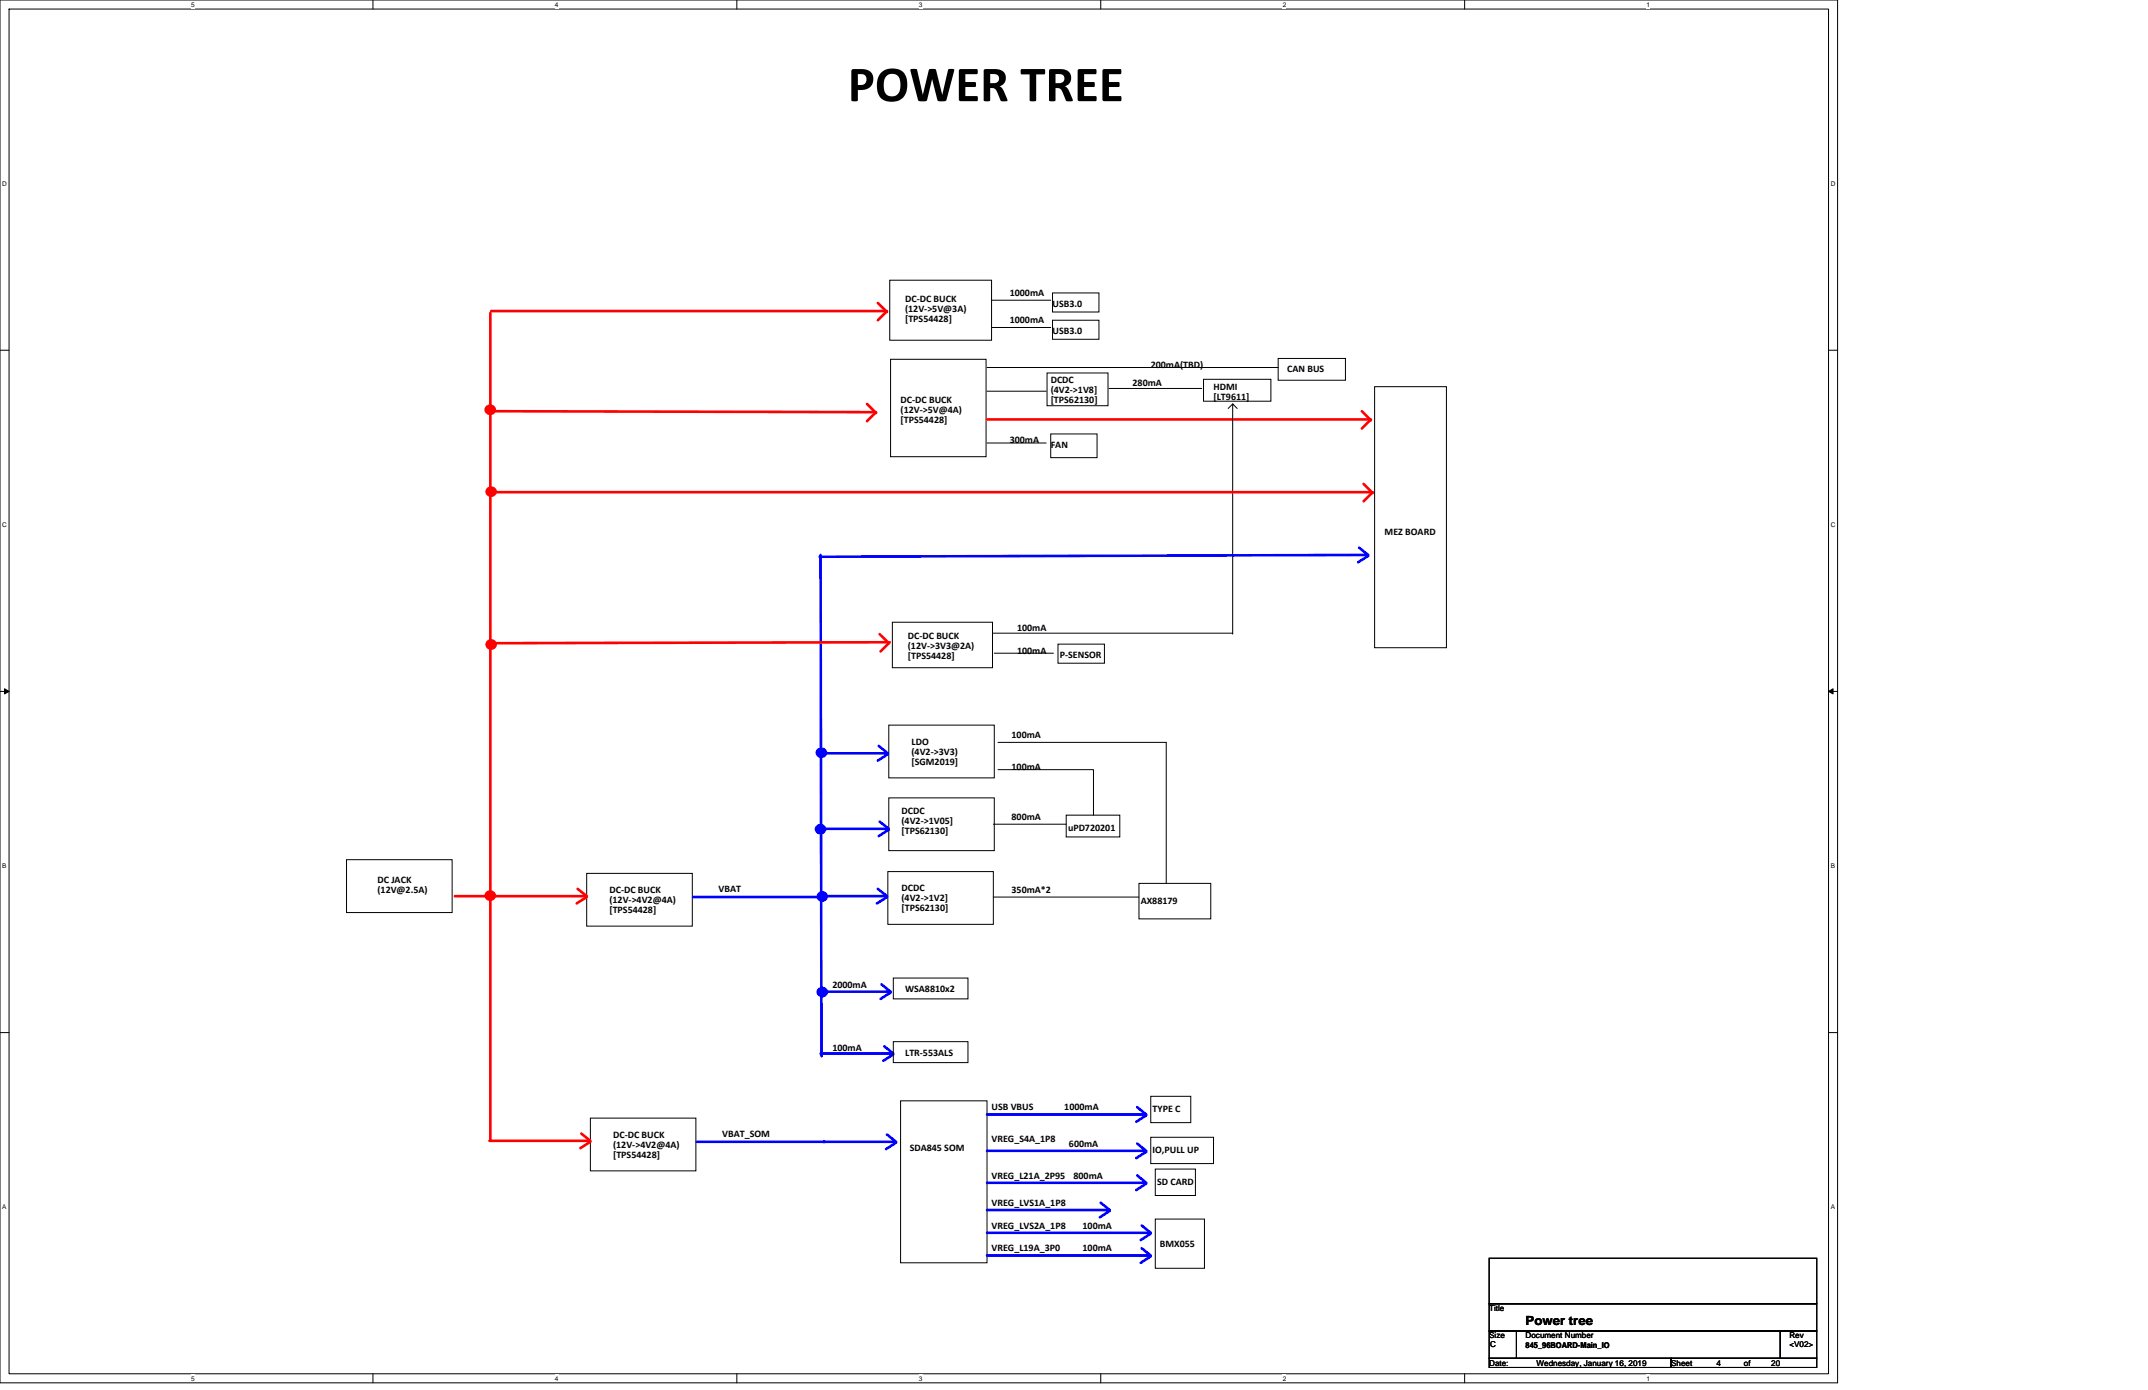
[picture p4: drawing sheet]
<svg xmlns="http://www.w3.org/2000/svg" width="432mm" height="279mm" viewBox="0 0 432 279" stroke-linecap="round" stroke-linejoin="round" font-family="sans-serif">
<path d="M0 0h369.4v278h-369.4zM1.8 1.8h365.8v274.3h-365.8z" fill="none" stroke="#000" stroke-width=".2"/>
<g fill="#fff">
<path d="M38.4 .2h.7v1.5h-.7z"/>
<path d="M38.4 276.3h.7v1.5h-.7z"/>
</g>
<path d="M75 0v1.8M75 276.1v1.9" fill="none" stroke="#000" stroke-width=".2"/>
<g fill="#fff">
<path d="M111.5 .2h.8v1.5h-.8z"/>
<path d="M111.5 276.3h.8v1.5h-.8z"/>
</g>
<path d="M148.1 0v1.8M148.1 276.1v1.9" fill="none" stroke="#000" stroke-width=".2"/>
<g fill="#fff">
<path d="M184.7 .2h.7v1.5h-.7z"/>
<path d="M184.7 276.3h.7v1.5h-.7z"/>
</g>
<path d="M221.3 0v1.8M221.3 276.1v1.9" fill="none" stroke="#000" stroke-width=".2"/>
<g fill="#fff">
<path d="M257.9 .2h.7v1.5h-.7z"/>
<path d="M257.9 276.3h.7v1.5h-.7z"/>
</g>
<path d="M294.4 0v1.8M294.4 276.1v1.9" fill="none" stroke="#000" stroke-width=".2"/>
<g fill="#fff">
<path d="M331 .2h.7v1.5h-.7z"/>
<path d="M331 276.3h.7v1.5h-.7z"/>
<path d="M.5 36.1h.9v1.5h-.9z"/>
<path d="M368 36.1h1v1.5h-1z"/>
<path d="M.5 104.7h.9v1.5h-.9z"/>
<path d="M368 104.7h1v1.5h-1z"/>
</g>
<path d="M0 70.4h1.8M367.6 70.4h1.8" fill="none" stroke="#000" stroke-width=".2"/>
<g fill="#fff">
<path d="M.5 173.3h.8v1.4h-.8z"/>
<path d="M368 173.3h.9v1.4h-.9z"/>
</g>
<path d="M0 139h1.8M367.6 139h1.8" fill="none" stroke="#000" stroke-width=".2"/>
<path d="M.9 138.5l.9 .5-.9 .5zM367.6 139l.9-.5v1z" fill="#000" stroke="#000" stroke-width=".2"/>
<g fill="#fff">
<path d="M.5 241.9h.8v1.4h-.8z"/>
<path d="M368 241.9h.9v1.4h-.9z"/>
</g>
<g fill="none" stroke="#000" stroke-width=".2">
<path d="M178.9 56.3h20.4v12.1h-20.4zM211.6 58.9h9.3v3.8h-9.3zM179 72.2h19.2v19.6h-19.2zM198.4 78.6h11.9M198.4 73.9h58.5M199.3 60.3h11.9M199.3 65.8h11.9M210.5 75h12.2v6.6h-12.2zM211.6 64.4h9.3v3.8h-9.3zM222.9 78.1h18.7M241.9 76.2h13.6v4.4h-13.6zM256.9 72.1h13.6v4.3h-13.6z"/>
<path d="M276.3 77.7h14.5v52.5h-14.5zM198.4 89h11.9M211.2 87.2h9.3v4.8h-9.3zM247.8 81.2l-.9 .9M248.7 82.1l-.9-.9v46.3M179.4 125.1h20.1v9.1h-20.1zM199.7 127.3h48.1M199.9 131.3h11.9M212.7 129.5h9.3v3.8h-9.3zM178.7 145.8h21.2v10.6h-21.2zM200.6 149.2h33.8v28.4M200.6 154.7h19.2v9.2"/>
<path d="M69.7 172.8h21.2v10.6h-21.2zM117.9 175.6h21.3v10.6h-21.3zM178.5 175.2h21.2v10.6h-21.2zM178.7 160.4h21.2v10.6h-21.2zM199.7 165.7h14.6M214.3 163.9h10.8v4.3h-10.8zM229 177.6h14.4v7.1h-14.4zM179.6 196.6h15v4.2h-15zM199.7 180.3h29.3M0 207.6h1.8M179.6 209.4h15v4.2h-15zM367.6 207.6h1.8"/>
<path d="M118.7 224.7h21.2v10.7h-21.2zM181 221.3h17.4v32.5h-17.4zM231.3 220.4h8.1v5.3h-8.1zM231.3 228.6h12.6v5.3h-12.6zM232.2 235h8.1v5.3h-8.1zM232.2 245h9.9v9.9h-9.9zM299.4 252.9h65.8v9.2h-65.8zM299.4 262.1h65.8v5.4h-65.8zM299.4 267.5h5.4v5.5h-5.4zM299.4 273h36.5v1.9h-36.5zM304.8 267.5h53.1v5.5h-53.1zM335.9 273h29.3v1.9h-29.3z"/>
<path d="M357.9 267.5h7.3v5.5h-7.3z"/>
</g>
<g fill="none" stroke="#00f" stroke-width=".53">
<path d="M165 111.5l.1 100.8M273.2 110.1l1.8 1.4M274.9 111.5l-110.1 .4M275 111.7l-2 1.3M165.1 151.4h13.2M176.7 149.9l1.8 1.5M178.5 151.6l-2 1.3M165.3 166.6h13.2M176.5 178.7l1.8 1.4M176.8 165.1l1.9 1.5M178.7 166.8l-2 1.3M139.3 180.3h25.8"/>
<path d="M165 180.1h13.1M165 199.3h13.9M177.2 197.9l1.8 1.4M178.3 180.3l-2 1.3M179 199.5l-2 1.3M165 211.8h14.4M177.8 210.3l1.8 1.5M179.6 211.9l-2 1.3M140.1 229.5h25.8M165.5 229.5h14.4M178.3 228l1.8 1.5M180.1 229.7l-2 1.3"/>
<path d="M198.4 237.7h31.8M198.4 231.3h31.8M198.4 224h31.8M228.6 236.3l1.8 1.4M228.6 229.9l1.8 1.4M228.6 222.5l1.8 1.5M230.4 237.9l-2 1.3M230.4 231.5l-2 1.3M230.4 224.2l-2 1.3M198.4 243.2h24.5M198.4 247.8h32.8M198.4 252.4h32.8"/>
<path d="M221.3 241.8l1.8 1.4M223.1 243.4l-2 1.3M229.5 246.3l1.8 1.5M229.5 250.9l1.8 1.5M231.3 248l-2 1.3M231.3 252.5l-2 1.3"/>
</g>
<g fill="#00f" stroke="#00f" stroke-width=".53">
<circle cx="165.3" cy="180.2" r=".87"/>
<circle cx="165.2" cy="151.3" r=".87"/>
<circle cx="165" cy="166.7" r=".87"/>
<circle cx="165.3" cy="199.4" r=".86"/>
</g>
<g fill="none" stroke="#f00" stroke-width=".53">
<path d="M98.6 62.9v116.9M98.7 62.5h79.4M176.5 60.9l1.8 1.8M178.3 62.5l-1.8 1.9M98.7 82.7l77.2 .1M99.1 98.9h176.7M174.3 81.2l1.8 1.8M176.1 82.8l-1.8 1.9M198.4 84.3h77M273.8 82.7l1.8 1.8M274.1 97.3l1.8 1.8M275.6 84.3l-1.8 1.8"/>
<path d="M275.9 98.9l-1.8 1.9M176.8 127.5l1.9 1.8M178.5 129.1l-79.4 .2M178.9 129.1l-1.9 1.8M98.6 179.9v49.3M116.1 178.7l1.8 1.4M91.4 180.1h26.4M117.9 180.3l-2 1.3M98.4 229.3h20.1M116.9 227.9l1.8 1.4M118.7 229.5l-2 1.3"/>
</g>
<g fill="#f00" stroke="#f00" stroke-width=".53">
<circle cx="98.6" cy="180.1" r=".87"/>
<circle cx="98.8" cy="129.6" r=".87"/>
<circle cx="98.8" cy="98.9" r=".86"/>
<circle cx="98.6" cy="82.4" r=".87"/>
</g>
<text font-size="10.2" x="170.4" y="20.3">POWER TREE</text>
<text font-size="2.5" x="306.7" y="266.3">Power tree</text>
<g font-size="2">
<text x="203" y="59.5">1000mA</text>
<text x="181.9" y="60.8">DC‐DC BUCK</text>
<text x="181.9" y="62.8">(12V‐&gt;5V@3A)</text>
<text x="181.9" y="64.8">[TPS54428]</text>
<text x="203" y="65">1000mA</text>
<text x="211.6" y="61.7">USB3.0</text>
<text x="211.6" y="67.2">USB3.0</text>
<text x="211.2" y="77.1">DCDC</text>
<text x="227.7" y="77.6">280mA</text>
<text x="231.3" y="74">200mA(TBD)</text>
<text x="258.8" y="74.9">CAN BUS</text>
<text x="181" y="81.1">DC‐DC BUCK</text>
<text x="181" y="83.1">(12V‐&gt;5V@4A)</text>
<text x="211.2" y="79.1">(4V2‐&gt;1V8]</text>
<text x="211.2" y="81.1">[TPS62130]</text>
<text x="243.9" y="78.3">HDMI</text>
<text x="243.9" y="80.3">[LT9611]</text>
<text x="181" y="85.1">[TPS54428]</text>
<text x="203" y="89.1">300mA</text>
<text x="211.2" y="90">FAN</text>
<text x="278.3" y="107.6">MEZ BOARD</text>
<text x="182.5" y="128.4">DC‐DC BUCK</text>
<text x="182.5" y="130.5">(12V‐&gt;3V3@2A)</text>
<text x="204.4" y="131.4">100mA</text>
<text x="204.4" y="126.8">100mA</text>
<text x="182.5" y="132.5">[TPS54428]</text>
<text x="213" y="132.3">P‐SENSOR</text>
<text x="183.2" y="149.7">LDO</text>
<text x="203.3" y="148.4">100mA</text>
<text x="183.2" y="151.7">(4V2‐&gt;3V3)</text>
<text x="183.2" y="153.7">[SGM2019]</text>
<text x="203.3" y="154.8">100mA</text>
<text x="181.2" y="163.6">DCDC</text>
<text x="181.2" y="165.6">(4V2‐&gt;1V05]</text>
<text x="181.2" y="167.6">[TPS62130]</text>
<text x="203.3" y="164.8">800mA</text>
<text x="214.7" y="167">uPD720201</text>
<text x="75.9" y="177.5">DC JACK</text>
<text x="75.9" y="179.5">(12V@2.5A)</text>
<text x="122.5" y="179.5">DC‐DC BUCK</text>
<text x="144.5" y="179.3">VBAT</text>
<text x="181.2" y="179.1">DCDC</text>
<text x="203.3" y="179.5">350mA*2</text>
<text x="122.5" y="181.5">(12V‐&gt;4V2@4A)</text>
<text x="122.5" y="183.5">[TPS54428]</text>
<text x="181.2" y="181.1">(4V2‐&gt;1V2]</text>
<text x="181.2" y="183.1">[TPS62130]</text>
<text x="229.3" y="181.7">AX88179</text>
<text x="167.3" y="198.5">2000mA</text>
<text x="181.9" y="199.4">WSA8810x2</text>
<text x="167.3" y="211.3">100mA</text>
<text x="181.9" y="212.2">LTR‐553ALS</text>
<text x="199.3" y="223.2">USB VBUS</text>
<text x="214" y="223.2">1000mA</text>
<text x="231.7" y="223.5">TYPE C</text>
<text x="123.3" y="232.7">[TPS54428]</text>
<text x="123.3" y="230.7">(12V‐&gt;4V2@4A)</text>
<text x="123.3" y="228.7">DC‐DC BUCK</text>
<text x="145.2" y="228.5">VBAT_SOM</text>
<text x="182.9" y="231.4">SDA845 SOM</text>
<text x="199.3" y="229.6">VREG_S4A_1P8</text>
<text x="214.9" y="230.5">600mA</text>
<text x="231.7" y="231.8">IO,PULL UP</text>
<text x="199.3" y="236.9">VREG_L21A_2P95</text>
<text x="215.8" y="236.9">800mA</text>
<text x="232.6" y="238.2">SD CARD</text>
<text x="199.3" y="242.4">VREG_LVS1A_1P8</text>
<text x="199.3" y="247">VREG_LVS2A_1P8</text>
<text x="199.3" y="251.5">VREG_L19A_3P0</text>
<text x="217.6" y="247">100mA</text>
<text x="217.6" y="251.5">100mA</text>
<text x="233.2" y="250.6">BMX055</text>
</g>
<g font-size="1.6">
<text x="299.4" y="263.5">Title</text>
<text x="299.4" y="269">Size</text>
<text x="306.7" y="269">Document Number</text>
<text x="359.7" y="269">Rev</text>
<text x="299.4" y="274.5">Date:</text>
<text x="299.6" y="270.8">C</text>
<text x="306.7" y="270.9">845_96BOARD-Main_IO</text>
<text x="308.9" y="274.5">Wednesday, January 16, 2019</text>
<text x="335.9" y="274.5">Sheet</text>
<text x="345.1" y="274.5">4</text>
<text x="350.6" y="274.5">of</text>
<text x="356.1" y="274.5">20</text>
<text x="359.7" y="270.8">&lt;V02&gt;</text>
</g>
<g font-size="1.3">
<text x="38.4" y="1.4">5</text>
<text x="111.5" y="1.4">4</text>
<text x="184.7" y="1.4">3</text>
<text x="257.9" y="1.4">2</text>
<text x="331" y="1.4">1</text>
<text x=".5" y="37.3">D</text>
<text x="368" y="37.3">D</text>
<text x=".5" y="105.9">C</text>
<text x="368" y="105.9">C</text>
<text x=".5" y="174.5">B</text>
<text x="368" y="174.5">B</text>
<text x=".5" y="243">A</text>
<text x="368" y="243">A</text>
<text x="38.4" y="277.5">5</text>
<text x="111.5" y="277.5">4</text>
<text x="184.7" y="277.5">3</text>
<text x="257.9" y="277.5">2</text>
<text x="331" y="277.5">1</text>
</g>
</svg>
